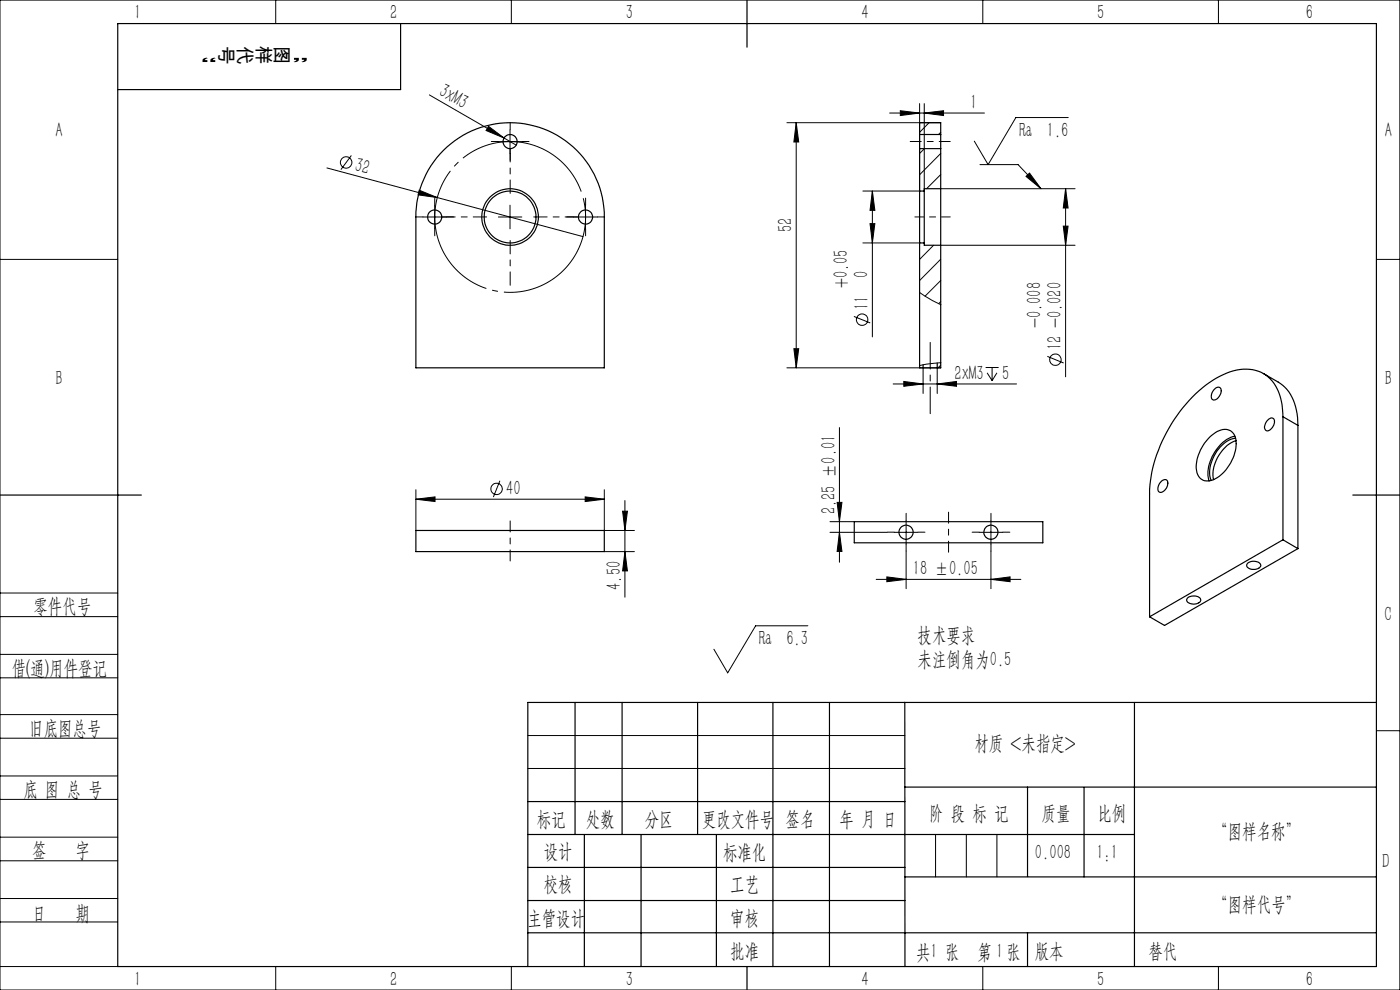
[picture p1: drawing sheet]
<svg xmlns="http://www.w3.org/2000/svg" width="297mm" height="210mm" viewBox="0 0 297 210" stroke-linecap="round" stroke-linejoin="round" font-family="sans-serif">
<g fill="none" stroke="#000" stroke-width=".21">
<path d="M0 0h297v210h-297zM58.5 0v5M108.5 0v5M208.5 0v5M258.5 0v5M69.4 35.6l23.3 6.3M74.5 33l-2.2 3M91.1 20.1l15.8 9.2M103.6 26.8l3.3 2.5-3.8-1.6zM105.7 30h5M106.9 29.3l2.6 1.5M108.2 27.5v5.1"/>
<path d="M166.9 26h32.7M168.9 26l.5 4.1h-1zM168.9 26v52M188.7 24h20.1M191 23.5l4.1 .5-4.1 .5zM195.1 22v18.5h-12M196.1 24l4.1-.5v1zM196.1 22v18.5M196.1 31.5l-1 1.1M197.1 26l-2 2.1M199.6 28.1l-.5 .4M199.6 32.6l-4.5 4.5"/>
<path d="M199.6 37l-3 3M207.9 34.9h8.1l4.8 5.1M217.7 37.4l.7-.7 2.4 3.3zM226.6 24.9h-11.1l-5.9 10-2.9-5M0 55h25M88.9 40.3l3.8 1.6-4-.6zM89.7 46h5M92.2 43.5v5M92.7 41.9l31 8.3M105.7 46h5M108.2 43.5v5M121.7 46h5"/>
<path d="M124.2 43.5v5M183.1 51.5h12M184.6 47.4h1l-.5 4.1zM185.1 40.5l.5 4.1h-1zM185.1 40.5v31M198 52l-2.9 3M199.6 40h28.5M199.6 52h28.5M199.6 55l-4.5 4.5M199.6 59.5l-3.3 3.3M225.6 48h1l-.5 4zM226.1 40l.5 4.1h-1z"/>
<path d="M226.1 40v39.9M292 55h5M166.9 78h32.7M168.4 74h1l-.5 4zM181.2 67.1l3.4 1.4M195.1 62l2.7 1.8 1.8 .8M195.8 78v5.5M198.8 78v5.5M199.6 64l-.5 .4M199.6 77.5l-.6 .5M199.6 76.9l-4.5 .6M209.1 78h2.7"/>
<path d="M209.4 79.1l1.1 1.6M210.5 78v2.7M211.5 79.1l-1 1.6M222.2 75.6l3.4 1.4M178.1 90.7v28.6M189.5 81.4h26.2M191.7 80.9l4.1 .5-4.1 .5zM198.8 81.4l4.1-.5v1zM88.2 105.9l4.1-.5v1zM88.2 103.9v8.6M88.2 105.9h40M106 102l-1.3 3.4"/>
<path d="M124.1 105.4l4.1 .5-4.1 .5zM128.2 103.9v8.6h6.4M128.2 117h6.4M132.1 108.4h1l-.5 4.1zM132.6 117l.5 4.1h-1zM132.6 106.2v20.5M176.1 112.9h12.1M176.1 110.7h5.1M177.6 106.6h1l-.5 4.1zM178.1 112.9l.5 4.1h-1zM189.7 112.9h5M192.2 116.9v8"/>
<path d="M192.2 110.4v5M207.7 112.9h5M210.2 116.9v8M210.2 110.4v5M0 138.8h25M0 125.8h25M0 130.8h25M171.4 132.7h-11.1l-5.9 10-3-5M185.9 122.9h30.7M188.1 122.4l4.1 .5-4.1 .5zM210.2 122.9l4.1-.5v1zM0 143.8h25"/>
<path d="M0 156.6h25M0 151.6h25M112 156h80M292 155h5M0 169.6h25M0 164.6h25M0 177.6h25M112 163h80M198.5 177v9M205 177v9M211.5 177v9M0 182.6h25"/>
<path d="M0 190.6h25M0 195.6h25M0 205h25M58.5 205v5M108.5 205v5M208.5 205v5M258.5 205v5"/>
<circle cx="73.4" cy="34.5" r="1.21"/>
<circle cx="182.9" cy="67.8" r="1.21"/>
<circle cx="223.9" cy="76.3" r="1.2"/>
<circle cx="105.4" cy="103.7" r="1.22"/>
</g>
<path d="M123.5 41.3a16 16 0 0 0-26.7-6.5 16 16 0 0 0 7.1 26.6 16 16 0 0 0 19.9-19l-.3-1.1" fill="none" stroke="#000" stroke-width=".21" stroke-dasharray="30.5 1.3 1.3 1.3" stroke-dashoffset="-.7" stroke-linecap="butt"/>
<path d="M103.2 46h-9.5M108.2 41v-9.5M108.2 51v9.5M113.2 46h9.5" fill="none" stroke="#000" stroke-width=".21" stroke-dasharray="30.5 1.3 1.3 1.3" stroke-dashoffset="27.6"/>
<g fill="none" stroke="#000" stroke-width=".21" stroke-dasharray="30.5 1.3 1.3 1.3">
<path d="M105.7 30h-1.5M108.2 27.5v-1.5M108.2 32.5v1.5M110.7 30h1.5M89.7 46h-1.5M92.2 43.5v-1.5M92.2 48.5v1.5M94.7 46h1.5M121.7 46h-1.5M124.2 43.5v-1.5M124.2 48.5v1.5M126.7 46h1.5"/>
<path d="M189.7 112.9h-1.5M192.2 110.4v-1.5M192.2 115.4v1.5M194.7 112.9h1.5M207.7 112.9h-1.5M210.2 110.4v-1.5M210.2 115.4v1.5M212.7 112.9h1.5"/>
</g>
<path d="M201.6 30h-8.5M108.2 119v-8.5M201.2 108.6v8.5" fill="none" stroke="#000" stroke-width=".21" stroke-dasharray="30.5 1.3 1.3 1.3" stroke-dashoffset="28.1"/>
<path d="M201.6 46h-7.5" fill="none" stroke="#000" stroke-width=".21" stroke-dasharray="30.5 1.3 1.3 1.3" stroke-dashoffset="28.6"/>
<path d="M197.3 87.8v-15.2" fill="none" stroke="#000" stroke-width=".21" stroke-dasharray="30.5 1.3 1.3 1.3" stroke-dashoffset="24.8"/>
<g fill="none" stroke="#000" stroke-width=".25">
<path d="M25 5h267v200h-267zM85 5v14h-60M158.5 0v10M94.1 31.9a20 20 0 0 1 21.8-4.3 20 20 0 0 1 12.3 18.4v32h-40v-32a19.8 19.8 0 0 1 5.9-14.1zM195.1 28.5v3M195.1 28.5v-2.5h4.5v2.5M195.1 31.5v9M195.1 31.5h4.5M195.1 28.5h4.5M199.6 28.5v3M199.6 31.5v8.5M195.1 40.5v11"/>
<path d="M195.1 51.5v26.5h.7M195.1 51.5h1M195.1 40.5h1M196.1 40.5v11M196.1 51.5v.5h3.5M199.6 40v12M199.6 52v26h-.8M199.6 40h-3.5v.5M195.8 78h3M195.8 77.4v.6M198.8 77v1M268 79.2l3.2 1.9a9.7 9.7 0 0 1 4.1 8.3v.8"/>
<path d="M256.6 92.7a4.2 4.2 0 0 1 4.2-1.4 3 3 0 0 1 1.4 3.3 9 9 0 0 1-5.2 7.3 2.42 2.42 0 0 1-3.2-2.4 9.5 9.5 0 0 1 2.8-6.8zM257.5 82.7a.89 .89 0 0 1 1.5-.2 2.11 2.11 0 0 1-1.5 2.4 1.18 1.18 0 0 1-.2-1.9zM262 92.5a8.4 8.4 0 0 0-5.7 7v1.4l.2 1.1M262.1 92.9a7.3 7.3 0 0 0-5.3 5.7 4.9 4.9 0 0 0 .2 3.3M262.2 93.5a7.8 7.8 0 0 0-4.7 8.2M268.8 89.3a.88 .88 0 0 1 1.5-.3 1.9 1.9 0 0 1-1.7 2.4 1.41 1.41 0 0 1 .2-2.1zM272.2 88.4a11 11 0 0 0-3.2-8.5 8.6 8.6 0 0 0-9.5-.4 28.9 28.9 0 0 0-12.9 14 26.8 26.8 0 0 0-2.7 11.2v26.1M272.2 88.4v26.1M272.2 88.4l3.1 1.8M275.3 90.2v26.2M0 105h30M88.2 112.5h40v4.5h-40z"/>
<path d="M181.2 110.7h40v4.4h-40zM246.3 102.1a.8 .8 0 0 1 1.2-.3 .8 .8 0 0 1 .2 1.2 1.7 1.7 0 0 1-1.7 1.4 1.55 1.55 0 0 1 .3-2.3zM264.8 119.4a1.96 1.96 0 0 1 2.6 .4 1.31 1.31 0 0 1-1.7 1 1 1 0 0 1-1.2-1.1zM272.2 114.5l-28.3 16.3M272.2 114.5l3.1 1.9M275.3 116.4l-28.2 16.3-3.2-1.9M287 105h10M251.9 126.9a2.02 2.02 0 0 1 2.8 .2 1.38 1.38 0 0 1-2 1 .81 .81 0 0 1-.8-.4 .81 .81 0 0 1 0-.8zM122 149v28M132 149v28M148 149v28M164 149v56"/>
<path d="M176 149v56M191.9 149l.1 56M240.7 149v56M292 149h-180v56M112 177h128.7M112 170h80M124 177v28M136 177v28M152 177v28M191.9 167h100.1M218 167v18.9M230 167v19"/>
<path d="M112 197.9h180M112 184h80M112 191h80M192 186h100M218 197.9v7.1M158.5 205v5"/>
<circle cx="108.2" cy="30" r="1.5"/>
<circle cx="92.2" cy="46" r="1.49"/>
<circle cx="108.2" cy="46" r="5.5"/>
<circle cx="108.2" cy="46" r="6"/>
<circle cx="124.2" cy="46" r="1.51"/>
<circle cx="192.2" cy="112.9" r="1.5"/>
<circle cx="210.2" cy="112.9" r="1.51"/>
</g>
<g fill="#000">
<path d="M103.6 26.8l3.3 2.5-3.8-1.6zM88.9 40.3l3.8 1.6-4-.6zM217.7 37.4l.7-.7 2.4 3.3z"/>
<path d="M191 23.5l4.1 .5-4.1 .5zM196.1 24l4.1-.5v1zM88.2 105.9l4.1-.5v1zM124.1 105.4l4.1 .5-4.1 .5z"/>
<path d="M185.1 40.5l.5 4.1h-1zM184.6 47.4h1l-.5 4.1zM226.1 40l.5 4.1h-1zM225.6 48h1l-.5 4zM168.9 26l.5 4.1h-1zM168.4 74h1l-.5 4z"/>
<path d="M198.8 81.4l4.1-.5v1zM191.7 80.9l4.1 .5-4.1 .5zM210.2 122.9l4.1-.5v1zM188.1 122.4l4.1 .5-4.1 .5z"/>
<path d="M132.6 117l.5 4.1h-1zM132.1 108.4h1l-.5 4.1zM178.1 112.9l.5 4.1h-1zM177.6 106.6h1l-.5 4.1z"/>
</g>
<g font-size="4.4">
<text x="28.5" y="4.1">1</text>
<text x="82.7" y="4.1">2</text>
<text x="132.7" y="4.1">3</text>
<text x="182.7" y="4.1">4</text>
<text x="232.7" y="4.1">5</text>
<text x="277" y="4.1">6</text>
<text x="92.9" y="20.2" transform="rotate(30 92.9 20.2)">3xM3</text>
<text x="205.8" y="23.1">1</text>
<text x="11.7" y="29.1">A</text>
<text x="216.2" y="29">Ra 1.6</text>
<text x="293.8" y="29.1">A</text>
<text x="75" y="36.2" transform="rotate(15 75 36.2)">32</text>
<text x="168.1" y="49.2" transform="rotate(-90 168.1 49.2)">52</text>
<text x="184.2" y="59" transform="rotate(-90 184.2 59)">0</text>
<text x="179.8" y="61.2" transform="rotate(-90 179.8 61.2)">+0.05</text>
<text x="184.2" y="65.8" transform="rotate(-90 184.2 65.8)">11</text>
<text x="220.8" y="69.7" transform="rotate(-90 220.8 69.7)">-0.008</text>
<text x="225.2" y="74.3" transform="rotate(-90 225.2 74.3)">12 -0.020</text>
<text x="11.7" y="81.6">B</text>
<text x="202.5" y="80.6">2xM3</text>
<text x="212.6" y="80.6">5</text>
<text x="293.8" y="81.6">B</text>
<text x="107.4" y="105">40</text>
<text x="177.2" y="109.1" transform="rotate(-90 177.2 109.1)">2.25 ±0.01</text>
<text x="131.7" y="125.1" transform="rotate(-90 131.7 125.1)">4.50</text>
<text x="193.7" y="122">18 ±0.05</text>
<text x="7.1" y="130.1">零件代号</text>
<text x="293.7" y="131.6">C</text>
<text x="161" y="136.8">Ra 6.3</text>
<text x="194.7" y="136.2">技术要求</text>
<text x="2.5" y="143.2">借(通)用件登记</text>
<text x="194.7" y="141.2">未注倒角为0.5</text>
<text x="6.2" y="155.8">旧底图总号</text>
<text x="206.7" y="159.1">材质 &lt;未指定&gt;</text>
<text x="5" y="168.9">底 图 总 号</text>
<text x="197.1" y="173.8">阶 段 标 记</text>
<text x="221" y="173.8">质量</text>
<text x="232.8" y="173.8">比例</text>
<text x="113.9" y="175.2">标记</text>
<text x="124.3" y="175.2">处数</text>
<text x="136.8" y="175.2">分区</text>
<text x="148.9" y="175.2">更改文件号</text>
<text x="166.7" y="175.2">签名</text>
<text x="178.1" y="175.2">年 月 日</text>
<text x="257.4" y="177.8">“图样名称”</text>
<text x="6.8" y="181.9">签</text>
<text x="16" y="181.9">字</text>
<text x="115.3" y="182.1">设计</text>
<text x="153.4" y="182.2">标准化</text>
<text x="219.6" y="182.1">0.008</text>
<text x="232.6" y="182.1">1:1</text>
<text x="293.2" y="184.1">D</text>
<text x="115.3" y="189">校核</text>
<text x="154.9" y="189">工艺</text>
<text x="6.8" y="195.2">日</text>
<text x="16" y="195.2">期</text>
<text x="111.9" y="196.2">主管设计</text>
<text x="154.9" y="196.2">审核</text>
<text x="257.4" y="193.2">“图样代号”</text>
<text x="154.9" y="203.1">批准</text>
<text x="194.4" y="203.4">共 张</text>
<text x="197.4" y="203.1">1</text>
<text x="207.4" y="203.4">第 张</text>
<text x="211.3" y="203.1">1</text>
<text x="219.5" y="203.1">版本</text>
<text x="243.6" y="203.1">替代</text>
<text x="28.5" y="209.1">1</text>
<text x="82.7" y="209.1">2</text>
<text x="132.7" y="209.1">3</text>
<text x="182.7" y="209.1">4</text>
<text x="232.7" y="209.1">5</text>
<text x="277" y="209.1">6</text>
</g>
<g font-size="4">
<text x="46.1" y="10.3" transform="rotate(-180 46.1 10.3)">”</text>
<text x="46.6" y="9.8" transform="rotate(90 46.6 9.8)">号</text>
<text x="50.5" y="9.8" transform="rotate(90 50.5 9.8)">代</text>
<text x="54.5" y="9.8" transform="rotate(90 54.5 9.8)">样</text>
<text x="58.4" y="9.8" transform="rotate(90 58.4 9.8)">图</text>
<text x="65.5" y="10.3" transform="rotate(-180 65.5 10.3)">“</text>
</g>
</svg>
